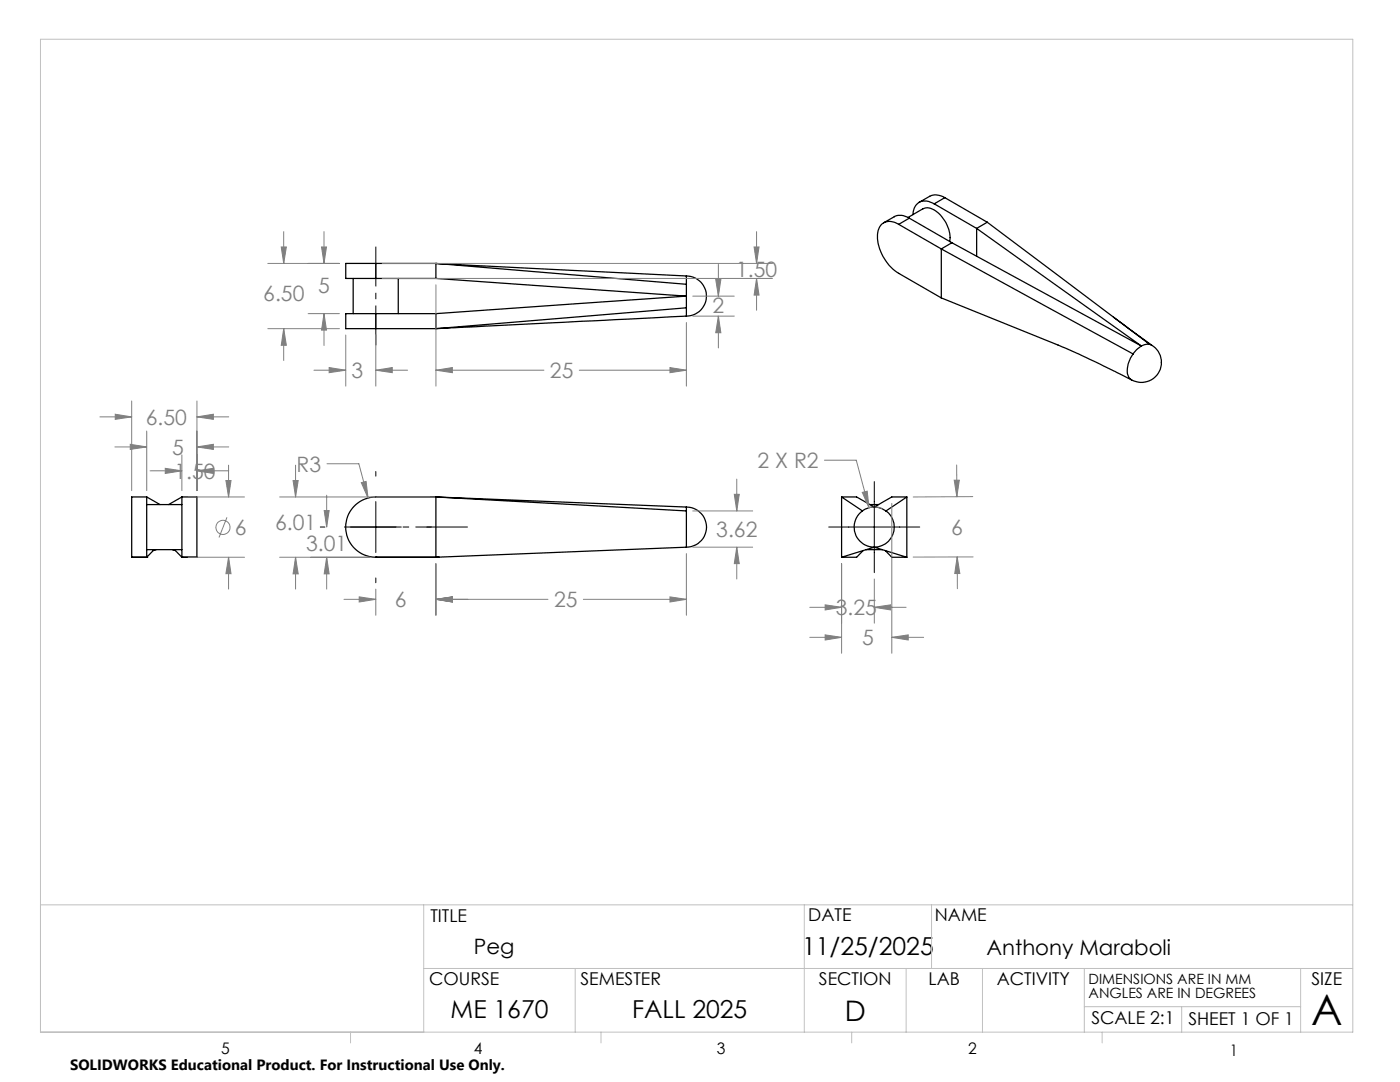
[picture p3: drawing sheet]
<svg xmlns="http://www.w3.org/2000/svg" width="279mm" height="216mm" viewBox="0 0 279 216" stroke-linecap="round" stroke-linejoin="round" font-family="sans-serif">
<g fill="none" stroke="#000" stroke-width=".25">
<path d="M188.6 39.4a3.2 3.2 0 0 0-3-.2l-2.2 1.2M188.6 39.4l-2.2 1.3M188.6 39.4l8.4 4.9M70.5 55.6v7M75 52.6h-6v3h6M75 52.6v3M75 55.6h12M75 52.6h12M79.5 55.6v7M87 52.6l50 2.5M87 55.6l50 3.5M87 52.6l50 4.1"/>
<path d="M87 52.6v3M137 55.1a4 4 0 0 1 4 4 4 4 0 0 1-4 4M137 56.7v2.4M137 55.1v1.6M137 59.1l-50 3.5M137 59.1v2.3M179.4 44.8a2.5 2.5 0 0 0-2.6-.5 2.5 2.5 0 0 0-1.6 2.1 8.9 8.9 0 0 0 4.2 8.1l8.5 4.9M179.4 44.8l8.5 4.9M181.2 43.4l3-1.7a2.74 2.74 0 0 1 3.2 .9 6.7 6.7 0 0 1 2.1 5.6M181.5 43.5a2.91 2.91 0 0 0-3-.2l-2.1 1.1M181.5 43.5l-2.1 1.3M181.5 43.5l8.5 4.9"/>
<path d="M186.4 40.7a2.74 2.74 0 0 0-3.6 .2l-.3 .6-.3 1.3M186.4 40.7l8.5 4.9M187.9 59.4l24.6 10 6.9 3.2 6.4 3.2M187.9 49.7l38.2 20.9M187.9 49.7v9.7M190 48.4l37.8 20.6M190 48.4l-2.1 1.3M194.9 45.6l32.9 23.4M194.9 45.6v5.5M197 44.3l32.4 24.4M197 44.3l-2.1 1.3M75 62.6h-6v3h6"/>
<path d="M75 62.6v3M75 65.6h12M75 62.6h12M87 62.6v3M137 63.1l-50 2.5M137 61.4l-50 4.2M137 61.4v1.7M222.2 63.3l7.6 5.6M227.8 69l-.9 .7-.8 .9M229.4 68.7a3.9 3.9 0 0 1 1.8 5.7 3.9 3.9 0 0 1-5.8 1 4.5 4.5 0 0 1 .7-4.8M229.4 68.7h-.5l-1.1 .3M29.3 99.2v12"/>
<path d="M29.3 99.2h-3v12h3M29.3 99.2l2.6 1.5M36.3 99.2h3v12h-3M36.3 99.2v12M36.3 99.2l-2.6 1.5M87 99.2l50 2M87 99.2l50 2.8M87 99.2h-12a6 6 0 0 0-6 6 6 6 0 0 0 6 6M87 99.2v12M168 99.2h3l3.5 2M168 99.2l4.1 2.8M168 99.2v12"/>
<path d="M181 99.2h-3l-3.5 2M181 99.2l-4.2 2.8M181 99.2v12M29.3 111.2h.1M29.3 109.7h7M29.3 100.7h7M30.8 109.7l-1.5 1.5M31.2 109.7l-.6 .2M34.4 109.7l.6 .2M34.8 109.7l1.5 1.5M36.3 111.2h.1M75 111.2h.1"/>
<path d="M75 111.2h12M87 111.2h.1M87.5 111.2h.1M87.5 111.2h-.5M137 101.2a4 4 0 0 1 4 4 4 4 0 0 1-4 4M137 101.2v.8M137 109.2l-50 2M137 102v7.2M172.1 102a4 4 0 0 0-1.4 4.4 4 4 0 0 0 3.8 2.8M172.3 109.9l-1.3 1.3h-3M172.8 109.7h3.3M173.6 100.7h1.7"/>
<path d="M174.5 101.2a4.1 4.1 0 0 0-2.4 .8M174.5 101.2h.8l1.5 .8M174.5 109.2l6.5 2M174.5 109.2l-6.5 2M176.7 109.9l1.3 1.3h3M176.8 102a4 4 0 0 1 1.5 4.4 4 4 0 0 1-3.8 2.8"/>
</g>
<g fill="none" stroke="#808080" stroke-width=".2">
<path d="M53.4 52.6h14.3M56.1 49.3h1l-.5 3.3zM56.6 46.2v6.4M64.2 49.3h1l-.5 3.3zM64.7 46.2v6.4M76.3 52.6h77.9M76.3 55.6h77.9M87 56.8v20.2M138.3 59.1h8.2M142.8 55.8h1.1l-.5 3.3zM143.4 52.7v6.4M150.5 49.3h1l-.5 3.3z"/>
<path d="M151 55.6l.5 3.3h-1zM151 46.2v6.4M151 55.6v6.3M53.4 65.6h14.3M56.6 65.6l.5 3.3h-1zM56.6 65.6v6.3M61.5 62.6h6.2M62.7 73.9h6.3M64.7 62.6l.5 3.3h-1zM64.7 62.6v6.3M65.7 73.3l3.3 .6-3.3 .5zM69 66.9v10.1"/>
<path d="M75 73.9l3.3-.6v1.1zM75 66.9v10.1M75 73.9h6.4M87 73.9l3.3-.6v1.1zM87 73.9h21.5M115.6 73.9h21.4M133.7 73.3l3.3 .6-3.3 .5zM137 64.3v12.7M138.3 63.1h8.2M143.4 63.1l.5 3.3h-1.1zM143.4 63.1v6.3M19.9 83.2h6.4"/>
<path d="M22.9 89.2h6.4M23 82.7l3.3 .5-3.3 .5zM26 88.7l3.3 .5-3.3 .5zM26.3 80v17.9M29.3 86v11.9M30 93.9h6.3M33 93.5l3.3 .4-3.3 .6zM36.3 90.8v7.1M37.6 99.2h11.2M39.3 93.9l3.3-.4v1zM39.3 89.2l3.3-.5v1zM39.3 83.2l3.3-.5v1z"/>
<path d="M39.3 80v17.9M39.3 93.9h6.3M39.3 89.2h6.3M39.3 83.2h6.3M45.1 95.9h1l-.5 3.3zM45.6 92.8v6.4M55.8 99.2h29.9M58.5 95.9h1l-.5 3.3zM59 92.8v6.4M65.2 98.8v6.4M65.3 92.5h6.3l1.8 6.9M72.1 96.3l1-.2 .3 3.3z"/>
<path d="M146.5 98.6h1l-.5 3.4zM147 95.6v6.4M164.5 91.8h6.4l2.5 9.5M172.1 98.2l1-.2 .3 3.3zM190.4 95.8h1.1l-.5 3.3zM190.9 92.8l.1 6.3M194.1 99.1l-11.9 .1M37.6 111.2h11.2M45.3 103.2l-1.6 4M45.6 111.2l.5 3.3h-1zM45.6 111.2v6.3M55.8 111.2h17.9"/>
<path d="M59 111.2l.5 3.3h-1zM59 111.2v6.3M64.7 101.9h1l-.5 3.3zM65.2 111.2l.5 3.3h-1zM65.2 111.2v6.3M68.7 119.6h6.3M71.7 119.1l3.3 .5-3.3 .5zM75 117.5v5.3M87 119.6l3.3-.5v1zM87 112.5v10.3M87 119.6h22.4M116.4 119.6h20.6"/>
<path d="M133.7 119.1l3.3 .5-3.3 .5zM137 110.5v12.3M138.3 109.2h11.9M138.3 102h11.9M147 109.2l.5 3.3h-1zM147 109.2v6.3M168 112.5v17.9M173.2 101.4a4 4 0 0 1 2.9 .1M174.5 115.5v8.9M178 100.4v30M191 111.1l.6 3.3h-1.1zM191 111.1l.1 6.4"/>
<path d="M194.2 111.1l-12 .1M161.6 127.2h6.4M161.6 121.2h6.4M164.7 126.7l3.3 .5-3.3 .5zM164.7 120.7l3.3 .5-3.3 .5zM174.5 121.2l3.3-.5v1zM174.5 121.2h6.3M178 127.2l3.3-.5v1zM178 127.2h6.3"/>
<circle cx="44.5" cy="105.2" r="1.4"/>
</g>
<path d="M93.4 105.2h-24.7" fill="none" stroke="#000" stroke-width=".2" stroke-dasharray="15.2 1.3 1.3 1.3" stroke-dashoffset="4.8" stroke-linecap="butt"/>
<path d="M75 68.9v-19.7" fill="none" stroke="#000" stroke-width=".2" stroke-dasharray="15.2 1.3 1.3 1.3" stroke-dashoffset="7.3" stroke-linecap="butt"/>
<path d="M75 94.1v.9M174.5 96.1v18.2M63.9 105.2h.9M69.9 105.2h10.2M75 100.1v10.1M75 115.3v1M85.2 105.2h.9M165.4 105.2h18.2" fill="none" stroke="#000" stroke-width=".2"/>
<g fill="none" stroke="#c0c0c0" stroke-width=".2">
<path d="M8.1 7.8h261.9v198.2h-261.9zM8.1 180.6h261.9M84.6 180.6v25.4M84.6 193.3h185.4M114.8 193.3v12.7M160.5 180.6v25.4M180.8 193.3v12.7M185.9 180.6v12.7M196.1 193.3v12.7M216.4 193.3v12.7M259.6 193.3v12.7M70 206v2.1"/>
<path d="M119.9 206v2.1M170 206v2.1M216.4 200.9h43.2M220 206v2.1M235.8 200.9v5.1"/>
</g>
<path d="M87 119.6l3.3-.5v1zM71.7 119.1l3.3 .5-3.3 .5zM87 119.6l3.3-.5v1zM133.7 119.1l3.3 .5-3.3 .5zM65.2 111.2l.5 3.3h-1zM64.7 101.9h1l-.5 3.3zM59 111.2l.5 3.3h-1zM58.5 95.9h1l-.5 3.3zM147 109.2l.5 3.3h-1zM146.5 98.6h1l-.5 3.4zM72.1 96.3l1.3 3.1-.3-3.3zM87 73.9l3.3-.6v1.1zM133.7 73.3l3.3 .6-3.3 .5zM150.5 49.3h1l-.5 3.3zM151 55.6l.5 3.3h-1zM64.2 49.3h1l-.5 3.3zM64.7 62.6l.5 3.3h-1zM56.1 49.3h1l-.5 3.3zM56.6 65.6l.5 3.3h-1zM143.4 63.1l.5 3.3h-1.1zM142.8 55.8h1.1l-.5 3.3zM75 73.9l3.3-.6v1.1zM65.7 73.3l3.3 .6-3.3 .5zM39.3 93.9l3.3-.4v1zM33 93.5l3.3 .4-3.3 .6zM39.3 89.2l3.3-.5v1zM26 88.7l3.3 .5-3.3 .5zM39.3 83.2l3.3-.5v1zM23 82.7l3.3 .5-3.3 .5zM45.1 95.9h1l-.5 3.3zM45.6 111.2l.5 3.3h-1zM164.7 126.7l3.3 .5-3.3 .5zM178 127.2l3.3-.5v1zM164.7 120.7l3.3 .5-3.3 .5zM174.5 121.2l3.3-.5v1zM191 111.1l.6 3.3h-1.1zM190.4 95.8h1.1l-.5 3.3zM172.1 98.2l1.3 3.1-.3-3.3z" fill="#808080"/>
<text font-size="8.5" x="261.7" y="204.6">A</text>
<text font-size="5.6" x="168.6" y="203.7">D</text>
<g font-size="4.9">
<text x="160.1" y="190.5">11/25/2025</text>
<text x="89.9" y="203.2">ME 1670</text>
<text x="126.2" y="203.1">FALL 2025</text>
</g>
<g font-size="4.2" fill="#808080">
<text x="63.5" y="58.4">5</text>
<text x="146.9" y="55.2">1.50</text>
<text x="52.5" y="60">6.50</text>
<text x="142.2" y="62.5">2</text>
<text x="70.2" y="75.4">3</text>
<text x="109.8" y="75.4">25</text>
<text x="29.1" y="84.8">6.50</text>
<text x="34.4" y="90.8">5</text>
<text x="34.8" y="95.5">1.50</text>
<text x="59.2" y="94.1">R3</text>
<text x="151.2" y="93.4">2 X R2</text>
<text x="46.8" y="106.8">6</text>
<text x="54.9" y="105.7">6.01</text>
<text x="143" y="107.2">3.62</text>
<text x="189.8" y="106.8">6</text>
<text x="61.1" y="109.9">3.01</text>
<text x="78.8" y="121.2">6</text>
<text x="110.6" y="121.2">25</text>
<text x="166.8" y="122.8">3.25</text>
<text x="172" y="128.8">5</text>
</g>
<g font-size="4.2">
<text x="94.6" y="190.4">Peg</text>
<text x="196.9" y="190.5">Anthony Maraboli</text>
</g>
<g font-size="3.5">
<text x="85.9" y="183.9">TITLE</text>
<text x="161.3" y="183.8">DATE</text>
<text x="186.6" y="183.8">NAME</text>
<text x="85.6" y="196.5">COURSE</text>
<text x="115.9" y="196.5">SEMESTER</text>
<text x="163.4" y="196.5">SECTION</text>
<text x="185.3" y="196.5">LAB</text>
<text x="198.9" y="196.5">ACTIVITY</text>
<text x="261.7" y="196.5">SIZE</text>
<text x="217.8" y="204.4">SCALE 2:1</text>
<text x="237.2" y="204.4">SHEET 1 OF 1</text>
</g>
<g font-size="3.2">
<text x="44.2" y="210.4">5</text>
<text x="94.6" y="210.3">4</text>
<text x="143.1" y="210.4">3</text>
<text x="193.2" y="210.3">2</text>
<text x="245.4" y="210.6">1</text>
</g>
<text font-size="3" x="14" y="213.5">SOLIDWORKS Educational Product. For Instructional Use Only.</text>
<g font-size="2.8">
<text x="217.2" y="196.4">DIMENSIONS ARE IN MM</text>
<text x="217.2" y="199.2">ANGLES ARE IN DEGREES</text>
</g>
</svg>
